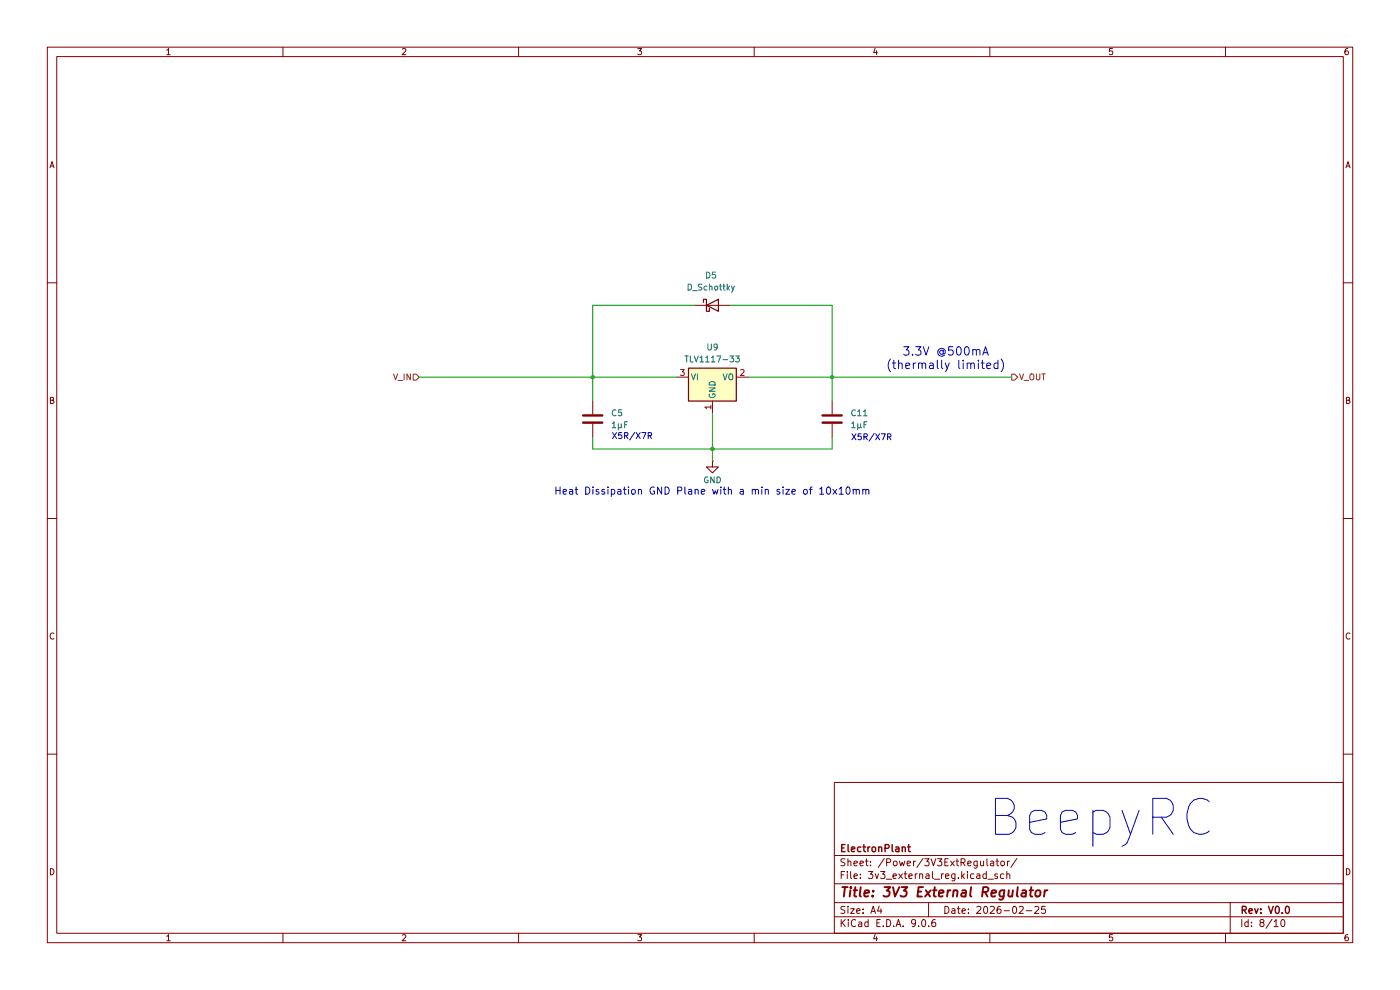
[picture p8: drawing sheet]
(kicad_sch
 (version 20250114)
 (generator "eeschema")
 (generator_version "9.0")
 (paper "A4")
 (title_block
  (title "3V3 External Regulator")
  (date "2026-02-25")
  (rev "V0.0")
  (company "ElectronPlant"))
 (lib_symbols
  (symbol "beepyRc_symbols:C"
   (pin_numbers (hide yes))
   (pin_names
    (offset 0.254)) (exclude_from_sim no) (in_bom yes) (on_board yes)
   (property "Reference" "C" (at 0.635 2.54 0) (effects (font (size 1.27 1.27)) (justify left)))
   (property "Value" "C" (at 0.635 -2.54 0) (effects (font (size 1.27 1.27)) (justify left)))
   (property "Footprint" "" (at 0.9652 -3.81 0) (effects (font (size 1.27 1.27)) (hide yes)))
   (property "Datasheet" "~" (at 0 0 0) (effects (font (size 1.27 1.27)) (hide yes)))
   (property "Description" "Unpolarized capacitor" (at 0 0 0) (effects (font (size 1.27 1.27)) (hide yes)))
   (symbol "C_0_1"
    (polyline (pts (xy -2.032 0.762) (xy 2.032 0.762)) (stroke (width 0.508) (type default)) (fill (type none)))
    (polyline (pts (xy -2.032 -0.762) (xy 2.032 -0.762)) (stroke (width 0.508) (type default)) (fill (type none))))
   (symbol "C_1_1"
    (pin passive line (at 0 3.81 270) (length 2.794) (name "~" (effects (font (size 1.27 1.27)))) (number "1" (effects (font (size 1.27 1.27)))))
    (pin passive line (at 0 -3.81 90) (length 2.794) (name "~" (effects (font (size 1.27 1.27)))) (number "2" (effects (font (size 1.27 1.27))))))
   (embedded_fonts no))
  (symbol "beepyRc_symbols:D_Schottky"
   (pin_numbers (hide yes))
   (pin_names
    (offset 1.016) (hide yes)) (exclude_from_sim no) (in_bom yes) (on_board yes)
   (property "Reference" "D" (at 0 2.54 0) (effects (font (size 1.27 1.27))))
   (property "Value" "D_Schottky" (at 0 -2.54 0) (effects (font (size 1.27 1.27))))
   (property "Footprint" "" (at 0 0 0) (effects (font (size 1.27 1.27)) (hide yes)))
   (property "Datasheet" "~" (at 0 0 0) (effects (font (size 1.27 1.27)) (hide yes)))
   (property "Description" "Schottky diode" (at 0 0 0) (effects (font (size 1.27 1.27)) (hide yes)))
   (symbol "D_Schottky_0_1"
    (polyline (pts (xy -1.905 0.635) (xy -1.905 1.27) (xy -1.27 1.27) (xy -1.27 -1.27) (xy -0.635 -1.27) (xy -0.635 -0.635)) (stroke (width 0.254) (type default)) (fill (type none)))
    (polyline (pts (xy 1.27 1.27) (xy 1.27 -1.27) (xy -1.27 0) (xy 1.27 1.27)) (stroke (width 0.254) (type default)) (fill (type none)))
    (polyline (pts (xy 1.27 0) (xy -1.27 0)) (stroke (width 0) (type default)) (fill (type none))))
   (symbol "D_Schottky_1_1"
    (pin passive line (at -3.81 0 0) (length 2.54) (name "K" (effects (font (size 1.27 1.27)))) (number "1" (effects (font (size 1.27 1.27)))))
    (pin passive line (at 3.81 0 180) (length 2.54) (name "A" (effects (font (size 1.27 1.27)))) (number "2" (effects (font (size 1.27 1.27))))))
   (embedded_fonts no))
  (symbol "beepyRc_symbols:GND"
   (power)
   (pin_numbers (hide yes))
   (pin_names
    (offset 0) (hide yes)) (exclude_from_sim no) (in_bom yes) (on_board yes)
   (property "Reference" "#PWR" (at 0 -6.35 0) (effects (font (size 1.27 1.27)) (hide yes)))
   (property "Value" "GND" (at 0 -3.81 0) (effects (font (size 1.27 1.27))))
   (property "Footprint" "" (at 0 0 0) (effects (font (size 1.27 1.27)) (hide yes)))
   (property "Datasheet" "" (at 0 0 0) (effects (font (size 1.27 1.27)) (hide yes)))
   (property "Description" "Power symbol creates a global label with name \"GND\" , ground" (at 0 0 0) (effects (font (size 1.27 1.27)) (hide yes)))
   (symbol "GND_0_1"
    (polyline (pts (xy 0 0) (xy 0 -1.27) (xy 1.27 -1.27) (xy 0 -2.54) (xy -1.27 -1.27) (xy 0 -1.27)) (stroke (width 0) (type default)) (fill (type none))))
   (symbol "GND_1_1"
    (pin power_in line (at 0 0 270) (length 0) (name "~" (effects (font (size 1.27 1.27)))) (number "1" (effects (font (size 1.27 1.27))))))
   (embedded_fonts no))
  (symbol "beepyRc_symbols:TLV1117-33"
   (pin_names
    (offset 0.254)) (exclude_from_sim no) (in_bom yes) (on_board yes)
   (property "Reference" "U" (at -3.81 3.175 0) (effects (font (size 1.27 1.27))))
   (property "Value" "TLV1117-33" (at 0 3.175 0) (effects (font (size 1.27 1.27)) (justify left)))
   (property "Footprint" "" (at 0 0 0) (effects (font (size 1.27 1.27)) (hide yes)))
   (property "Datasheet" "http://www.ti.com/lit/ds/symlink/tlv1117.pdf" (at 0 0 0) (effects (font (size 1.27 1.27)) (hide yes)))
   (property "Description" "800mA Low-Dropout Linear Regulator, 3.3V fixed output, TO-220/TO-252/TO-263/SOT-223" (at 0 0 0) (effects (font (size 1.27 1.27)) (hide yes)))
   (symbol "TLV1117-33_0_1"
    (rectangle (start -5.08 -5.08) (end 5.08 1.905) (stroke (width 0.254) (type default)) (fill (type background))))
   (symbol "TLV1117-33_1_1"
    (pin power_in line (at -7.62 0 0) (length 2.54) (name "VI" (effects (font (size 1.27 1.27)))) (number "3" (effects (font (size 1.27 1.27)))))
    (pin power_in line (at 0 -7.62 90) (length 2.54) (name "GND" (effects (font (size 1.27 1.27)))) (number "1" (effects (font (size 1.27 1.27)))))
    (pin power_out line (at 7.62 0 180) (length 2.54) (name "VO" (effects (font (size 1.27 1.27)))) (number "2" (effects (font (size 1.27 1.27))))))
   (embedded_fonts no)))
 (text "3.3V @500mA\n(thermally limited)"
  (exclude_from_sim no)
  (at 200.66 76.2 0)
  (effects (font (size 1.778 1.778))))
 (text "X5R/X7R"
  (exclude_from_sim no)
  (at 184.912 92.964 0)
  (effects (font (size 1.27 1.27))))
 (text "X5R/X7R"
  (exclude_from_sim no)
  (at 134.112 92.71 0)
  (effects (font (size 1.27 1.27))))
 (text "BeepyRC"
  (exclude_from_sim no)
  (at 233.68 173.736 0)
  (effects (font (size 7.62 7.62))))
 (text "Heat Dissipation GND Plane with a min size of 10x10mm"
  (exclude_from_sim no)
  (at 151.13 104.394 0)
  (effects (font (size 1.524 1.524))))
 (junction
  (at 125.73 80.01)
  (diameter 0)
  (color 0 0 0 0))
 (junction
  (at 151.13 95.25)
  (diameter 0)
  (color 0 0 0 0))
 (junction
  (at 176.53 80.01)
  (diameter 0)
  (color 0 0 0 0))
 (wire
  (pts (xy 154.94 64.77) (xy 176.53 64.77))
  (stroke (width 0) (type default)))
 (wire
  (pts (xy 151.13 95.25) (xy 151.13 97.79))
  (stroke (width 0) (type default)))
 (wire
  (pts (xy 125.73 95.25) (xy 151.13 95.25))
  (stroke (width 0) (type default)))
 (wire
  (pts (xy 125.73 64.77) (xy 125.73 80.01))
  (stroke (width 0) (type default)))
 (wire
  (pts (xy 151.13 95.25) (xy 176.53 95.25))
  (stroke (width 0) (type default)))
 (wire
  (pts (xy 176.53 92.71) (xy 176.53 95.25))
  (stroke (width 0) (type default)))
 (wire
  (pts (xy 176.53 64.77) (xy 176.53 80.01))
  (stroke (width 0) (type default)))
 (wire
  (pts (xy 158.75 80.01) (xy 176.53 80.01))
  (stroke (width 0) (type default)))
 (wire
  (pts (xy 88.9 80.01) (xy 125.73 80.01))
  (stroke (width 0) (type default)))
 (wire
  (pts (xy 125.73 92.71) (xy 125.73 95.25))
  (stroke (width 0) (type default)))
 (wire
  (pts (xy 125.73 80.01) (xy 125.73 85.09))
  (stroke (width 0) (type default)))
 (wire
  (pts (xy 125.73 80.01) (xy 143.51 80.01))
  (stroke (width 0) (type default)))
 (wire
  (pts (xy 176.53 80.01) (xy 176.53 85.09))
  (stroke (width 0) (type default)))
 (wire
  (pts (xy 151.13 87.63) (xy 151.13 95.25))
  (stroke (width 0) (type default)))
 (wire
  (pts (xy 147.32 64.77) (xy 125.73 64.77))
  (stroke (width 0) (type default)))
 (wire
  (pts (xy 176.53 80.01) (xy 214.63 80.01))
  (stroke (width 0) (type default)))
 (hierarchical_label "V_OUT"
  (shape output)
  (at 214.63 80.01 0)
  (effects (font (size 1.27 1.27)) (justify left)))
 (hierarchical_label "V_IN"
  (shape input)
  (at 88.9 80.01 180)
  (effects (font (size 1.27 1.27)) (justify right)))
 (symbol
  (lib_id "beepyRc_symbols:C")
  (at 125.73 88.9 0)
  (unit 1)
  (exclude_from_sim no)
  (in_bom yes)
  (on_board yes)
  (dnp no)
  (fields_autoplaced yes)
  (property "Reference" "C5" (at 129.54 87.6299 0) (effects (font (size 1.27 1.27)) (justify left)))
  (property "Value" "1μF" (at 129.54 90.1699 0) (effects (font (size 1.27 1.27)) (justify left)))
  (property "Footprint" "Capacitor_SMD:C_0603_1608Metric_Pad1.08x0.95mm_HandSolder" (at 126.6952 92.71 0) (effects (font (size 1.27 1.27)) (hide yes)))
  (property "Datasheet" "~" (at 125.73 88.9 0) (effects (font (size 1.27 1.27)) (hide yes)))
  (property "Description" "Unpolarized capacitor" (at 125.73 88.9 0) (effects (font (size 1.27 1.27)) (hide yes)))
  (property "Sim.Device" "" (at 125.73 88.9 0) (effects (font (size 1.27 1.27)) (hide yes)))
  (property "Sim.Type" "" (at 125.73 88.9 0) (effects (font (size 1.27 1.27)) (hide yes)))
  (pin "2")
  (pin "1"))
 (symbol
  (lib_id "beepyRc_symbols:GND")
  (at 151.13 97.79 0)
  (unit 1)
  (exclude_from_sim no)
  (in_bom yes)
  (on_board yes)
  (dnp no)
  (property "Reference" "#PWR079" (at 151.13 104.14 0) (effects (font (size 1.27 1.27)) (hide yes)))
  (property "Value" "GND" (at 151.13 101.854 0) (effects (font (size 1.27 1.27))))
  (property "Footprint" "" (at 151.13 97.79 0) (effects (font (size 1.27 1.27)) (hide yes)))
  (property "Datasheet" "" (at 151.13 97.79 0) (effects (font (size 1.27 1.27)) (hide yes)))
  (property "Description" "Power symbol creates a global label with name \"GND\" , ground" (at 151.13 97.79 0) (effects (font (size 1.27 1.27)) (hide yes)))
  (pin "1"))
 (symbol
  (lib_id "beepyRc_symbols:C")
  (at 176.53 88.9 0)
  (unit 1)
  (exclude_from_sim no)
  (in_bom yes)
  (on_board yes)
  (dnp no)
  (fields_autoplaced yes)
  (property "Reference" "C11" (at 180.34 87.6299 0) (effects (font (size 1.27 1.27)) (justify left)))
  (property "Value" "1μF" (at 180.34 90.1699 0) (effects (font (size 1.27 1.27)) (justify left)))
  (property "Footprint" "Capacitor_SMD:C_0603_1608Metric_Pad1.08x0.95mm_HandSolder" (at 177.4952 92.71 0) (effects (font (size 1.27 1.27)) (hide yes)))
  (property "Datasheet" "~" (at 176.53 88.9 0) (effects (font (size 1.27 1.27)) (hide yes)))
  (property "Description" "Unpolarized capacitor" (at 176.53 88.9 0) (effects (font (size 1.27 1.27)) (hide yes)))
  (property "Sim.Device" "" (at 176.53 88.9 0) (effects (font (size 1.27 1.27)) (hide yes)))
  (property "Sim.Type" "" (at 176.53 88.9 0) (effects (font (size 1.27 1.27)) (hide yes)))
  (pin "2")
  (pin "1"))
 (symbol
  (lib_id "beepyRc_symbols:TLV1117-33")
  (at 151.13 80.01 0)
  (unit 1)
  (exclude_from_sim no)
  (in_bom yes)
  (on_board yes)
  (dnp no)
  (fields_autoplaced yes)
  (property "Reference" "U9" (at 151.13 73.66 0) (effects (font (size 1.27 1.27))))
  (property "Value" "TLV1117-33" (at 151.13 76.2 0) (effects (font (size 1.27 1.27))))
  (property "Footprint" "lscs:SOT-223_L6.5-W3.5-P2.30-LS7.0-BR" (at 151.13 80.01 0) (effects (font (size 1.27 1.27)) (hide yes)))
  (property "Datasheet" "http://www.ti.com/lit/ds/symlink/tlv1117.pdf" (at 151.13 80.01 0) (effects (font (size 1.27 1.27)) (hide yes)))
  (property "Description" "800mA Low-Dropout Linear Regulator, 3.3V fixed output, TO-220/TO-252/TO-263/SOT-223" (at 151.13 80.01 0) (effects (font (size 1.27 1.27)) (hide yes)))
  (property "Sim.Device" "" (at 151.13 80.01 0) (effects (font (size 1.27 1.27)) (hide yes)))
  (property "Sim.Type" "" (at 151.13 80.01 0) (effects (font (size 1.27 1.27)) (hide yes)))
  (pin "1")
  (pin "3")
  (pin "2"))
 (symbol
  (lib_id "beepyRc_symbols:D_Schottky")
  (at 151.13 64.77 0)
  (unit 1)
  (exclude_from_sim no)
  (in_bom yes)
  (on_board yes)
  (dnp no)
  (fields_autoplaced yes)
  (property "Reference" "D5" (at 150.8125 58.42 0) (effects (font (size 1.27 1.27))))
  (property "Value" "D_Schottky" (at 150.8125 60.96 0) (effects (font (size 1.27 1.27))))
  (property "Footprint" "Diode_SMD:D_SOD-323" (at 151.13 64.77 0) (effects (font (size 1.27 1.27)) (hide yes)))
  (property "Datasheet" "~" (at 151.13 64.77 0) (effects (font (size 1.27 1.27)) (hide yes)))
  (property "Description" "Schottky diode" (at 151.13 64.77 0) (effects (font (size 1.27 1.27)) (hide yes)))
  (property "Sim.Device" "" (at 151.13 64.77 0) (effects (font (size 1.27 1.27)) (hide yes)))
  (property "Sim.Type" "" (at 151.13 64.77 0) (effects (font (size 1.27 1.27)) (hide yes)))
  (pin "1")
  (pin "2")))
